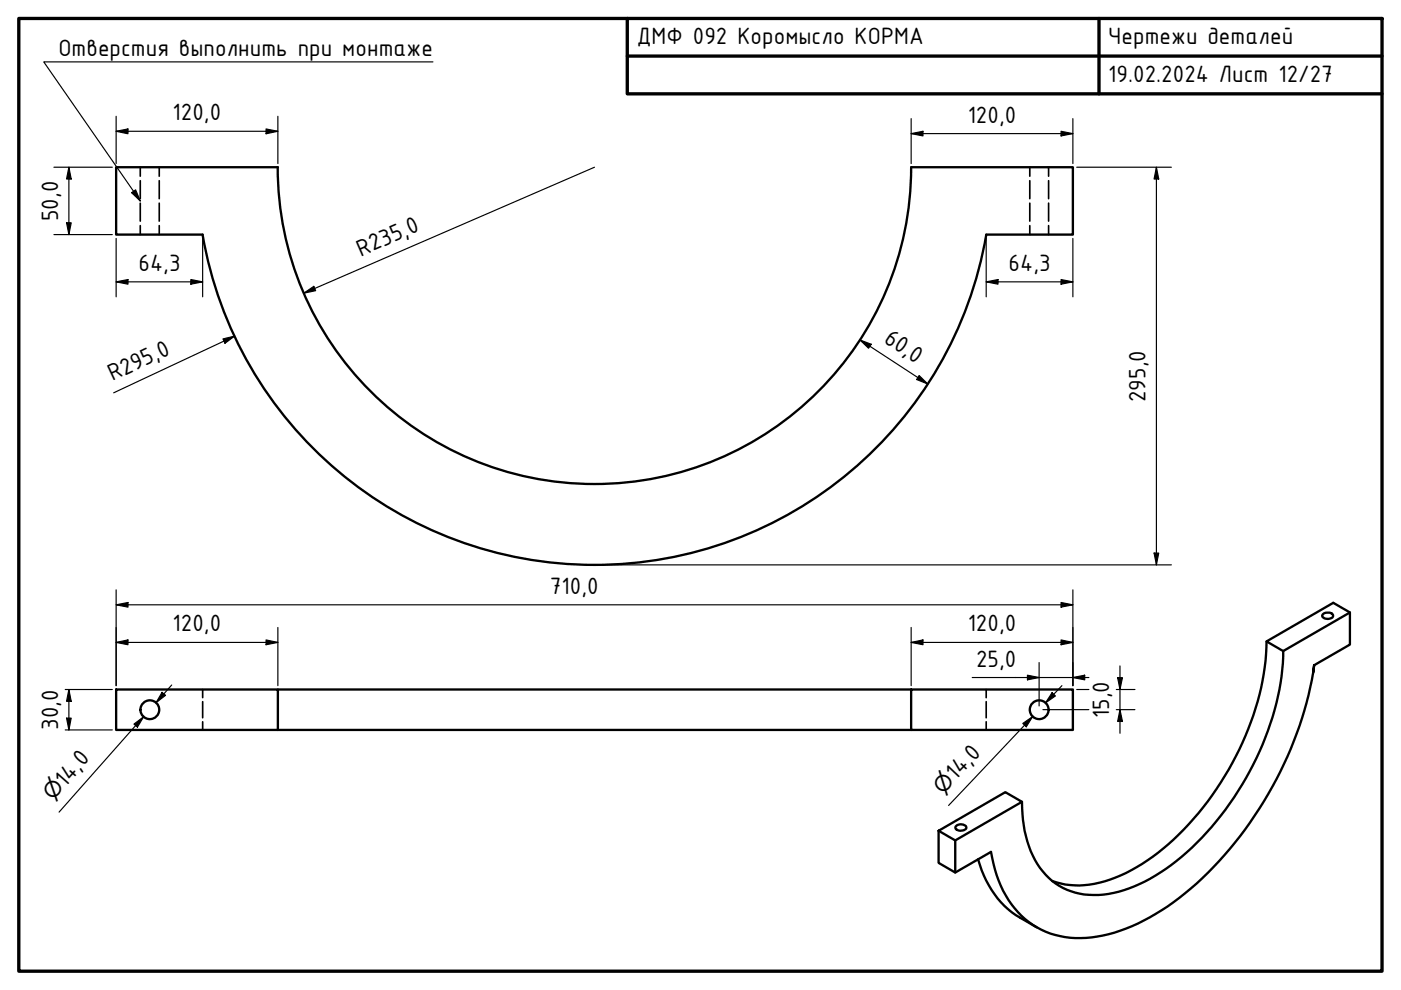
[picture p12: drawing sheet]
<svg xmlns="http://www.w3.org/2000/svg" width="297mm" height="210mm" viewBox="0 0 297 210" stroke-linecap="round" stroke-linejoin="round" font-family="sans-serif">
<!-- layer: Hidden (ISO) -->
<g fill="none" stroke="#000" stroke-width=".35">
<path d="M29.7 35.5v1.9M29.7 38.3v3.8M33.8 35.5v1.9M33.8 38.3v3.8M218.3 35.5v1.9M218.3 38.3v3.8M222.3 35.5v1.9M222.3 38.3v3.8M29.7 43.1v3.8M29.7 47.8v1.9M33.8 43.1v3.8M33.8 47.8v1.9"/>
<path d="M218.3 43.1v3.8M218.3 47.8v1.9M222.3 43.1v3.8M222.3 47.8v1.9M43 146.2v1.7M43 148.8v3.4M43 153v1.8M209.1 146.2v1.7M209.1 148.8v3.4M209.1 153v1.8"/>
</g>
<!-- layer: Visible (ISO) -->
<g fill="none" stroke="#000" stroke-width=".49">
<path d="M43 49.8a84.3 84.3 0 0 0 83 70 84.3 84.3 0 0 0 83.1-70M43 49.7h-18.4v-14.2h34.3a67.1 67.1 0 0 0 67.1 67.1 67.1 67.1 0 0 0 67.2-67.1h34.3v14.2h-18.4M268.5 136a58.8 58.8 0 0 1-11.5 32.6 51.6 51.6 0 0 1-18.3 16.5 20.2 20.2 0 0 1-14.7 2l-.9-.3M272.1 138l-3.6-2 14.2-8.2 3.5 2.1v6.8l-7.6 4.3M272.1 138a57.1 57.1 0 0 1-9.6 29.7 52 52 0 0 1-21 19.8 19 19 0 0 1-15.3 1.2 15.6 15.6 0 0 1-8.7-11.4l-.6-3.5-.2-3.8M280.5 130.2a1.31 1.31 0 0 1 2.1 .4 1.37 1.37 0 0 1-2.3-.1zM286.2 129.9l-14.1 8.1M24.6 146.2h34.3v8.6h-34.3zM58.9 154.8h134.3M58.9 146.2h134.3M193.2 146.2h34.3v8.6h-34.3zM278.4 142.6l.2-1.6a79.8 79.8 0 0 1-28.6 49.4 39 39 0 0 1-18.6 8.4 17.8 17.8 0 0 1-19.2-11l-1.2-3.4-.9-3.8-7.6 4.4-3.5-2v-6.9"/>
<path d="M199 176.1l14.1-8.1 3.6 2-14.2 8.2zM202.5 178.2v6.8M202.8 175.1a1.52 1.52 0 0 1 2.1 .2 .98 .98 0 0 1-1.3 .8 .75 .75 0 0 1-.8-.1 .75 .75 0 0 1-.2-.8zM207.4 182.2a20.3 20.3 0 0 0 8.9 12.4l3.5 2"/>
<circle cx="31.8" cy="150.5" r="1.99"/>
<circle cx="220.3" cy="150.5" r="1.99"/>
</g>
<!-- layer: Border (ISO) -->
<path d="M4 3.9h289v202h-289zM133 3.9v16h160M133 11.9h160M233 3.9v16" fill="none" stroke="#000" stroke-width=".71"/>
<!-- layer: Dimension (ISO) -->
<g fill="none" stroke="#000" stroke-width=".25">
<path d="M11.4 35.5h12.4M14.6 35.5l.5 2.5h-1zM14.6 35.5v14.2M24.6 27.8l2.5-.5v1.1zM24.6 24.7v10M24.6 27.8h34.3M56.4 27.3l2.5 .5-2.5 .6zM58.9 24.7v10M126 35.5l-61.6 26.7M193.2 28.3l2.5-.5v1zM193.2 25.2v9.5M193.2 28.3h34.3"/>
<path d="M225 27.8l2.5 .5-2.5 .5zM227.5 25.2v9.5M228.3 35.5h20.1M245.2 35.5l.5 2.5h-1zM245.2 35.5v84.3M11.4 49.7h12.4M14.1 47.2h1l-.5 2.5zM24.6 59.8l2.5-.5v1zM24.6 50.6v12.3M24.6 59.8h18.4M40.5 59.3l2.5 .5-2.5 .5zM43 50.6v12.3"/>
<path d="M209.1 59.8l2.5-.5v1zM209.1 59.8h18.4M209.1 50.6v12.3M225 59.3l2.5 .5-2.5 .5zM227.5 50.6v12.3M47.3 71.9l2.4-.6-2 1.5zM49.7 71.3l-25.6 12M64.4 62.2l2.1-1.5 .4 .9zM182.3 72.1l2.4 .9-.6 .8zM182.3 72.1l14.4 9.3M194.9 79.6l1.8 1.8-2.4-.9zM126.8 119.8h121.6"/>
<path d="M244.7 117.3h1l-.5 2.5zM24.6 128.2l2.5-.5v1zM24.6 136.2l2.5-.5v1zM24.6 128.2h202.9M24.6 125.1v20.3M24.6 136.2h34.3M56.4 135.7l2.5 .5-2.5 .5zM58.9 133v12.4M193.2 136.2l2.5-.5v1zM193.2 136.2h34.3M193.2 133v12.4M225 127.7l2.5 .5-2.5 .5z"/>
<path d="M225 135.7l2.5 .5-2.5 .5zM227.5 125.1v20.3M13.8 154.8h10M13.8 146.2h10M14.1 152.3h1l-.5 2.5zM14.6 146.2l.5 2.5h-1zM14.6 146.2v8.6M28.4 153.5l2-1.5-1.3 2.2zM30.4 152l-17.9 20.2M34.4 146.8l.7 .6-2 1.6zM36.4 145.2l-3.3 3.8M206.1 143.7h24.8"/>
<path d="M216.9 153.4l2-1.5-1.3 2.2zM217.8 143.2l2.5 .5-2.5 .4zM218.9 151.9l-17.8 18.9M220.3 140.5v9.2M221.1 150.5h9.8M223.1 146.9l.7 .7-2.1 1.4zM225.1 145.4l-3.4 3.6M227.5 143.7l2.5-.5v.9zM228.3 146.2h2.6M236.7 146.2h3.9M236.7 150.5h3.9M237 143.7h1l-.5 2.5z"/>
<path d="M237.5 150.5l.5 2.5h-1zM237.5 141.2v14.3"/>
</g>
<g fill="#000">
<path d="M14.6 35.5l.5 2.5h-1zM24.6 27.8l2.5-.5v1.1zM56.4 27.3l2.5 .5-2.5 .6zM193.2 28.3l2.5-.5v1zM225 27.8l2.5 .5-2.5 .5zM245.2 35.5l.5 2.5h-1zM14.1 47.2h1l-.5 2.5zM24.6 59.8l2.5-.5v1zM209.1 59.8l2.5-.5v1zM40.5 59.3l2.5 .5-2.5 .5zM47.3 71.9l2.4-.6-2 1.5zM64.4 62.2l2.1-1.5 .4 .9z"/>
<path d="M182.3 72.1l2.4 .9-.6 .8zM225 59.3l2.5 .5-2.5 .5zM194.9 79.6l1.8 1.8-2.4-.9zM244.7 117.3h1l-.5 2.5zM24.6 128.2l2.5-.5v1zM24.6 136.2l2.5-.5v1zM56.4 135.7l2.5 .5-2.5 .5zM193.2 136.2l2.5-.5v1zM225 127.7l2.5 .5-2.5 .5zM225 135.7l2.5 .5-2.5 .5zM14.1 152.3h1l-.5 2.5zM14.6 146.2l.5 2.5h-1z"/>
<path d="M28.4 153.5l2-1.5-1.3 2.2zM34.4 146.8l.7 .6-2 1.6zM216.9 153.4l2-1.5-1.3 2.2zM217.8 143.2l2.5 .5-2.5 .4zM223.1 146.9l.7 .7-2.1 1.4zM227.5 143.7l2.5-.5v.9zM237 143.7h1l-.5 2.5zM237.5 150.5l.5 2.5h-1z"/>
</g>
<!-- layer: Symbol (ISO) -->
<path d="M91.8 13.1h-82.5l20.4 29.5M27.9 40.9l.9-.6 .9 2.3z" fill="none" stroke="#000" stroke-width=".25"/>
<path d="M27.9 40.9l.9-.6 .9 2.3z" fill="#000"/>
<g font-size="5.4">
<text x="12.4" y="11.8">Отверстия выполнить при монтаже</text>
<text x="135" y="9.3">ДМФ 092 Коромысло КОРМА</text>
<text x="235" y="9.4">Чертежи деталей</text>
<text x="235" y="17.4">19.02.2024 Лист 12/27</text>
<text x="36.6" y="25.5">120,0</text>
<text x="205.2" y="26">120,0</text>
<text x="12.3" y="46.9" transform="rotate(-90 12.3 46.9)">50,0</text>
<text x="29.4" y="57.4">64,3</text>
<text x="76.5" y="54.4" transform="rotate(-23 76.5 54.4)">R235,0</text>
<text x="213.9" y="57.4">64,3</text>
<text x="187.2" y="72.5" transform="rotate(33 187.2 72.5)">60,0</text>
<text x="23.8" y="80.9" transform="rotate(-25 23.8 80.9)">R295,0</text>
<text x="242.9" y="85.3" transform="rotate(-90 242.9 85.3)">295,0</text>
<text x="116.6" y="125.9">710,0</text>
<text x="36.6" y="133.9">120,0</text>
<text x="205.2" y="133.9">120,0</text>
<text x="206.9" y="141.4">25,0</text>
<text x="12.3" y="154.8" transform="rotate(-90 12.3 154.8)">30,0</text>
<text x="235.2" y="152.3" transform="rotate(-90 235.2 152.3)">15,0</text>
<text x="13.8" y="167" transform="rotate(-48 13.8 167)">14,0</text>
<text x="202.6" y="165.6" transform="rotate(-47 202.6 165.6)">14,0</text>
</g>
<g font-size="4.6">
<text x="11.2" y="169.9" transform="rotate(-48 11.2 169.9)">⌀</text>
<text x="199.9" y="168.5" transform="rotate(-47 199.9 168.5)">⌀</text>
</g>
</svg>
